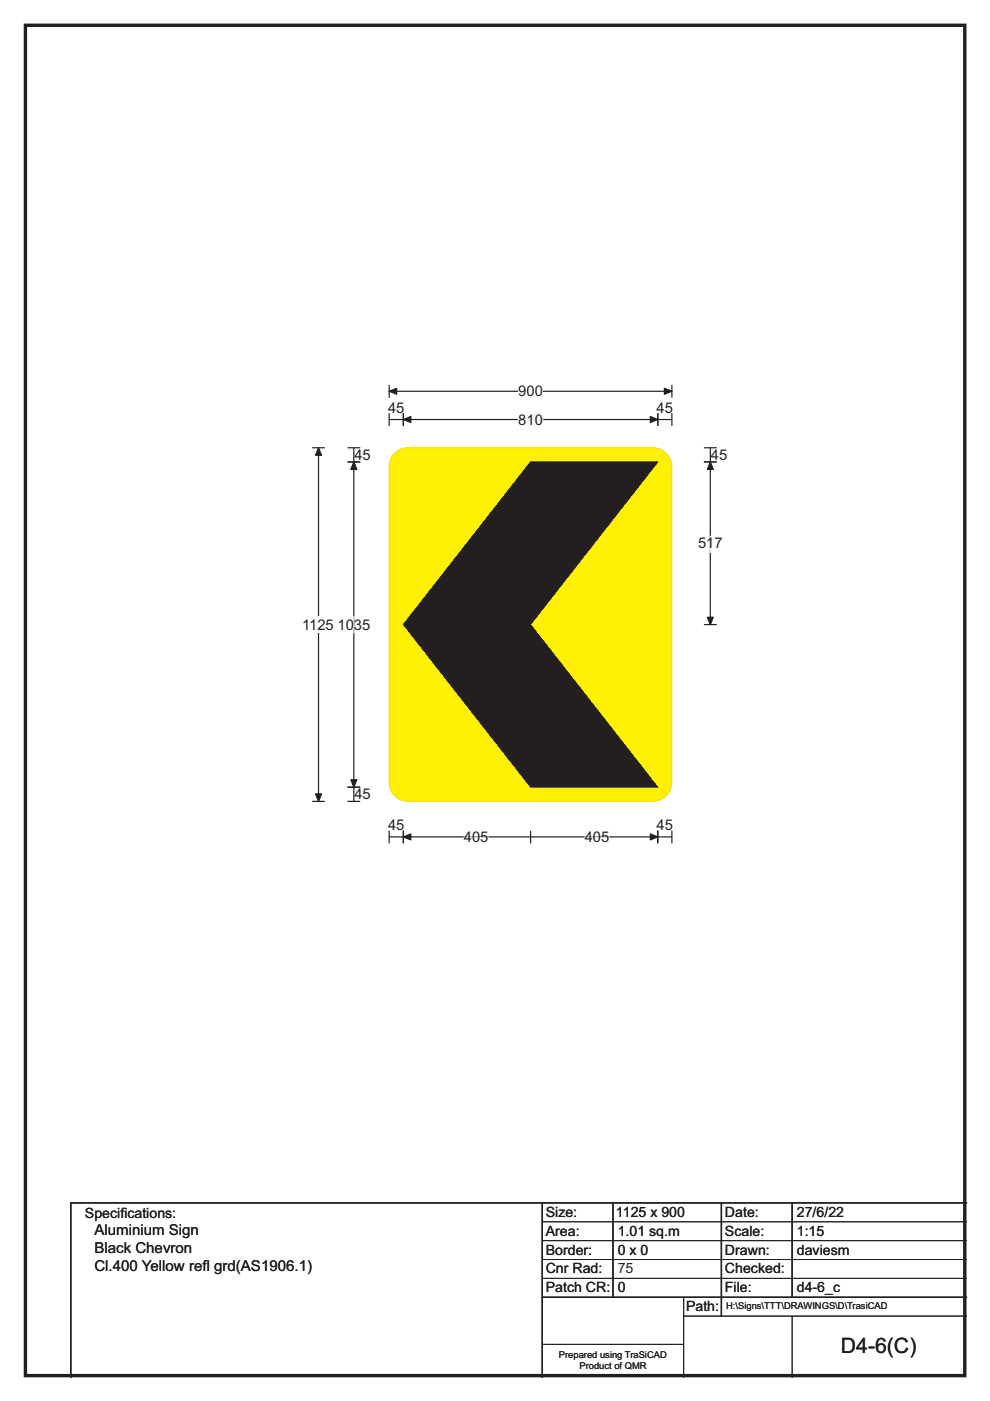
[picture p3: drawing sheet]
<svg xmlns="http://www.w3.org/2000/svg" width="210mm" height="297mm" viewBox="0 0 210 297" stroke-linecap="round" stroke-linejoin="round" font-family="sans-serif">
<path d="M5.4 5.4h199.2v286.3h-199.2z" fill="none" stroke="#231f20" stroke-width=".72"/>
<path d="M82.5 83h60M82.5 81.7v2.5M142.5 81.7v2.5" fill="none" stroke="#231f20" stroke-width=".25"/>
<g fill="#231f20" stroke="#231f20" stroke-width=".25">
<path d="M82.5 83l1.6-.7v1.3z" fill-rule="evenodd"/>
<path d="M140.9 82.3l1.6 .7-1.6 .6z" fill-rule="evenodd"/>
</g>
<path d="M109.9 81.2h5.2v3.5h-5.2z" fill="#fff"/>
<path d="M66.3 94.9h2.5M67.6 94.9v75M82.5 88.9h60M82.5 87.7v2.5M85.5 87.7v2.5M139.5 87.7v2.5M142.5 87.7v2.5M66.3 169.9h2.5" fill="none" stroke="#231f20" stroke-width=".25"/>
<g fill="#231f20" stroke="#231f20" stroke-width=".25">
<path d="M85.5 88.9l1.6-.6v1.3z" fill-rule="evenodd"/>
<path d="M137.9 88.3l1.6 .6-1.6 .7z" fill-rule="evenodd"/>
<path d="M67.6 94.9l.6 1.6h-1.3z" fill-rule="evenodd"/>
<path d="M66.9 168.3h1.3l-.6 1.6z" fill-rule="evenodd"/>
</g>
<path d="M109.9 88.9h5.2" fill="none" stroke="#fff" stroke-width=".25"/>
<path d="M64.1 130.7h6.9v3.5h-6.9z" fill="#fff"/>
<path d="M73.8 97.9h2.5M73.8 94.9h2.5M75 94.9v75M73.8 166.9h2.5M73.8 169.9h2.5" fill="none" stroke="#231f20" stroke-width=".25"/>
<g fill="#231f20" stroke="#231f20" stroke-width=".25">
<path d="M75 97.9l.7 1.6h-1.3z" fill-rule="evenodd"/>
<path d="M74.4 165.3h1.3l-.7 1.6z" fill-rule="evenodd"/>
</g>
<path d="M75 130.7v3.5" fill="none" stroke="#fff" stroke-width=".25"/>
<path d="M83.7 96.1a4 4 0 0 1 2.8-1.2h52a4 4 0 0 1 4 4v67a4 4 0 0 1-4 4h-52a4 4 0 0 1-4-4v-67a4 4 0 0 1 1.2-2.8z" fill-rule="evenodd" fill="#fff101" stroke="#f7d609" stroke-width=".21"/>
<path d="M85.6 98h53.9v68.9h-53.9z" fill="#231f20"/>
<path d="M85.5 97.9h54v69h-54z" fill="#fff101" stroke="#fff101" stroke-width=".35"/>
<path d="M115 255v37M130 255v20M153 255v24M168 255v20M205 255h-190v37M115 275h90" fill="none" stroke="#231f20" stroke-width=".3"/>
<path d="M115 259h90M115 263h90M115 267h90M115 271h90M145 279h60M145 275v17M168 279v13M115 285h30" fill="none" stroke="#231f20" stroke-width=".21"/>
<path d="M112.5 97.9l27 .1-27 34.4 27 34.5h-27l-27-34.5z" fill-rule="evenodd" fill="#231f20" stroke="#231f20" stroke-width=".21"/>
<path d="M149.4 97.9h2.5M149.4 94.9h2.5M150.7 94.9v37.5M149.4 132.4h2.5M82.5 177.4h60M82.5 176.2v2.5M85.5 176.2v2.5M112.5 176.2v2.6M139.5 176.2v2.5M142.5 176.2v2.5" fill="none" stroke="#231f20" stroke-width=".25"/>
<g fill="#231f20" stroke="#231f20" stroke-width=".25">
<path d="M85.5 177.4l1.6-.6v1.3z" fill-rule="evenodd"/>
<path d="M137.9 176.8l1.6 .6-1.6 .7z" fill-rule="evenodd"/>
<path d="M150.7 97.9l.6 1.6h-1.3z" fill-rule="evenodd"/>
<path d="M150 130.9h1.3l-.6 1.6z" fill-rule="evenodd"/>
</g>
<path d="M150.7 113.7v3.4M98.4 177.5h5.2M124 177.5h5.2" fill="none" stroke="#fff" stroke-width=".25"/>
<text font-size="4.5" fill="#231f20" x="178.3" y="286.9">D4-6(C)</text>
<g font-size="3.2" fill="#231f20">
<text x="20" y="261.9">Aluminium Sign</text>
<text x="20" y="265.8">Black Chevron</text>
<text x="20" y="269.6">Cl.400 Yellow ref</text>
<text x="42.9" y="269.6">l grd(AS1906.1)</text>
</g>
<g font-size="3.1" fill="#231f20">
<text x="82.3" y="87.5">45</text>
<text x="109.9" y="84">900</text>
<text x="139.3" y="87.5">45</text>
<text x="109.9" y="90">810</text>
<text x="75.2" y="97.5">45</text>
<text x="150.8" y="97.5">45</text>
<text x="148.1" y="116.3">517</text>
<text x="64.1" y="133.5">1125</text>
<text x="71.6" y="133.5">1035</text>
<text x="75.2" y="169.5">45</text>
<text x="82.3" y="176">45</text>
<text x="98.4" y="178.5">405</text>
<text x="124" y="178.5">405</text>
<text x="139.3" y="176">45</text>
</g>
<g font-size="3" fill="#231f20">
<text x="115.8" y="258">Size:</text>
<text x="130.7" y="258">1125 x 900</text>
<text x="153.8" y="258">Date:</text>
<text x="169" y="258">27/6/22</text>
<text x="18" y="258.2">Specif</text>
<text x="25.5" y="258.2">ications:</text>
<text x="115.8" y="262">Area:</text>
<text x="131" y="262">1.01 sq.m</text>
<text x="153.8" y="262">Scale:</text>
<text x="169" y="262">1:15</text>
<text x="115.8" y="266">Border:</text>
<text x="115.8" y="270">Cnr Rad:</text>
<text x="131" y="266">0 x 0</text>
<text x="131" y="270">75</text>
<text x="153.8" y="266">Drawn:</text>
<text x="153.8" y="270">Checked:</text>
<text x="169" y="266">daviesm</text>
<text x="115.8" y="274">Patch CR:</text>
<text x="131" y="274">0</text>
<text x="153.8" y="274">File:</text>
<text x="169" y="274">d4-6_c</text>
<text x="145.5" y="278">Path:</text>
</g>
<g font-size="2" fill="#231f20">
<text x="154" y="277.6">H:\Signs\TTT\DRAWINGS\D\TrasiCAD</text>
<text x="118.5" y="287.8">Prepared using TraSiCAD</text>
<text x="122.9" y="290.2">Product of QMR</text>
</g>
</svg>
